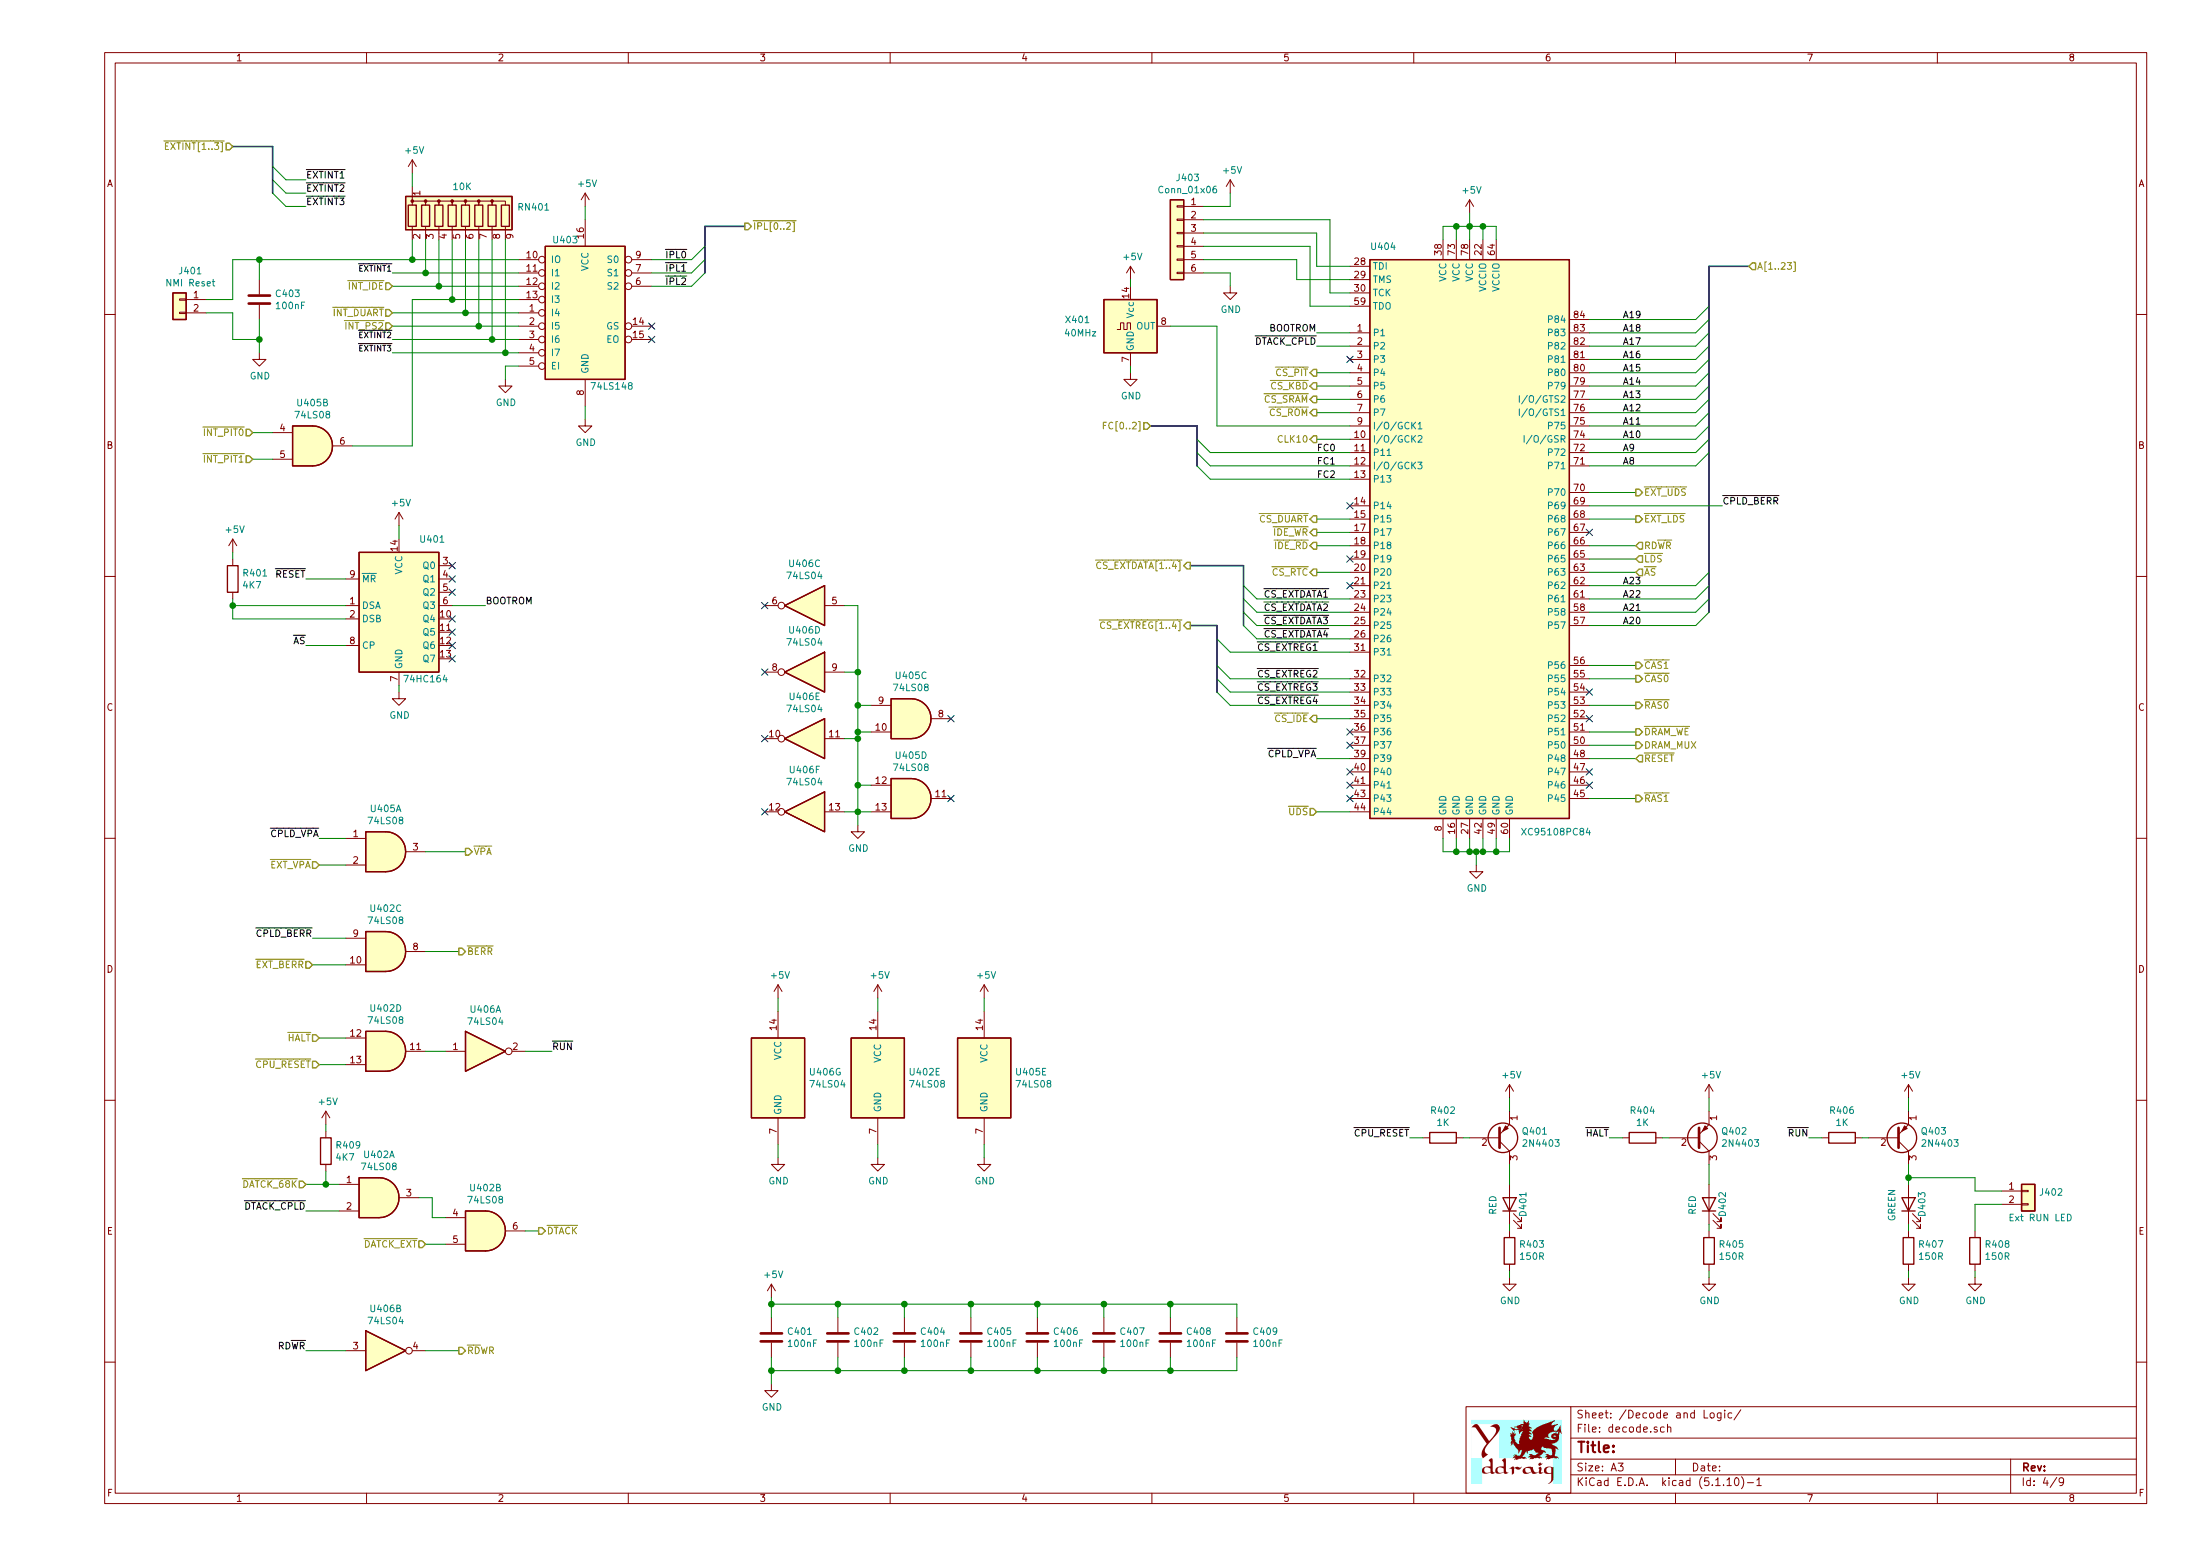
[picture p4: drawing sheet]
EESchema Schematic File Version 4
EELAYER 30 0
EELAYER END
$Descr A3 16535 11693
encoding utf-8
Sheet 4 9
Title ""
Date ""
Rev ""
Comp ""
Comment1 ""
Comment2 ""
Comment3 ""
Comment4 ""
$EndDescr
$Comp
L CPLD_Xilinx:XC95108PC84 U404
U 1 1
P 11050 4000
F 0 "U404" H 10400 6150 50  0000 C CNN
F 1 "XC95108PC84" H 11700 1750 50  0000 C CNN
F 2 "Package_LCC:PLCC-84_THT-Socket" H 11050 4000 50  0001 C CNN
F 3 "xilinx/xc95108.pdf" H 11050 4000 50  0001 C CNN
	1    11050 4000
	1    0    0    -1  
$EndComp
$Comp
L Connector_Generic:Conn_01x06 J403
U 1 1
P 8850 1750
F 0 "J403" H 8768 2167 50  0000 C CNN
F 1 "Conn_01x06" H 8768 2076 50  0000 C CNN
F 2 "Connector_PinHeader_2.54mm:PinHeader_1x06_P2.54mm_Vertical" H 8850 1750 50  0001 C CNN
F 3 "~" H 8850 1750 50  0001 C CNN
	1    8850 1750
	-1   0    0    -1  
$EndComp
$Comp
L power:+5V #PWR0425
U 1 1
P 11050 1600
F 0 "#PWR0425" H 11050 1450 50  0001 C CNN
F 1 "+5V" H 11065 1773 50  0000 C CNN
F 2 "" H 11050 1600 50  0001 C CNN
F 3 "" H 11050 1600 50  0001 C CNN
	1    11050 1600
	1    0    0    -1  
$EndComp
$Comp
L power:+5V #PWR0423
U 1 1
P 9250 1450
F 0 "#PWR0423" H 9250 1300 50  0001 C CNN
F 1 "+5V" H 9265 1623 50  0000 C CNN
F 2 "" H 9250 1450 50  0001 C CNN
F 3 "" H 9250 1450 50  0001 C CNN
	1    9250 1450
	1    0    0    -1  
$EndComp
$Comp
L power:GND #PWR0424
U 1 1
P 9250 2150
F 0 "#PWR0424" H 9250 1900 50  0001 C CNN
F 1 "GND" H 9255 1977 50  0000 C CNN
F 2 "" H 9250 2150 50  0001 C CNN
F 3 "" H 9250 2150 50  0001 C CNN
	1    9250 2150
	1    0    0    -1  
$EndComp
$Comp
L power:GND #PWR0426
U 1 1
P 11100 6500
F 0 "#PWR0426" H 11100 6250 50  0001 C CNN
F 1 "GND" H 11105 6327 50  0000 C CNN
F 2 "" H 11100 6500 50  0001 C CNN
F 3 "" H 11100 6500 50  0001 C CNN
	1    11100 6500
	1    0    0    -1  
$EndComp
Wire Wire Line
	9050 2050 9250 2050
Wire Wire Line
	9250 2050 9250 2150
Wire Wire Line
	9050 1550 9250 1550
Wire Wire Line
	9250 1550 9250 1450
Wire Wire Line
	10150 2200 10000 2200
Wire Wire Line
	10000 2200 10000 1650
Wire Wire Line
	10000 1650 9050 1650
Wire Wire Line
	10150 2000 9900 2000
Wire Wire Line
	9900 2000 9900 1750
Wire Wire Line
	9050 1750 9900 1750
Wire Wire Line
	10150 2300 9850 2300
Wire Wire Line
	9850 2300 9850 1850
Wire Wire Line
	9850 1850 9050 1850
Wire Wire Line
	9750 2100 9750 1950
Wire Wire Line
	9750 1950 9050 1950
Wire Wire Line
	9750 2100 10150 2100
Wire Wire Line
	11050 1600 11050 1700
Wire Wire Line
	10850 1800 10850 1700
Wire Wire Line
	10850 1700 10950 1700
Connection ~ 11050 1700
Wire Wire Line
	11050 1700 11050 1800
Wire Wire Line
	11050 1700 11150 1700
Wire Wire Line
	11250 1700 11250 1800
Wire Wire Line
	11150 1800 11150 1700
Connection ~ 11150 1700
Wire Wire Line
	11150 1700 11250 1700
Wire Wire Line
	10950 1800 10950 1700
Connection ~ 10950 1700
Wire Wire Line
	10950 1700 11050 1700
Wire Wire Line
	10850 6300 10850 6400
Wire Wire Line
	10850 6400 10950 6400
Wire Wire Line
	11350 6400 11350 6300
Wire Wire Line
	10950 6300 10950 6400
Connection ~ 10950 6400
Wire Wire Line
	10950 6400 11050 6400
Wire Wire Line
	11050 6300 11050 6400
Connection ~ 11050 6400
Wire Wire Line
	11050 6400 11100 6400
Wire Wire Line
	11150 6300 11150 6400
Connection ~ 11150 6400
Wire Wire Line
	11150 6400 11250 6400
Wire Wire Line
	11250 6300 11250 6400
Connection ~ 11250 6400
Wire Wire Line
	11250 6400 11350 6400
Wire Wire Line
	11100 6500 11100 6400
Connection ~ 11100 6400
Wire Wire Line
	11100 6400 11150 6400
Text HLabel 9900 3300 0    50   Output ~ 0
CLK10
Text HLabel 12300 5700 2    50   Input ~ 0
~RESET
Text HLabel 13150 2000 2    50   Input ~ 0
A[1..23]
Text HLabel 12300 4300 2    50   Input ~ 0
~AS
Text HLabel 12300 4100 2    50   Input ~ 0
RD~WR
Text HLabel 9900 6100 0    50   Input ~ 0
~UDS
Text HLabel 12300 4200 2    50   Input ~ 0
~LDS
Text HLabel 8650 3200 0    50   Input ~ 0
FC[0..2]
Text HLabel 5600 1700 2    50   Output ~ 0
~IPL[0..2]
Text HLabel 9900 3100 0    50   Output ~ 0
~CS_ROM
Text HLabel 9900 3000 0    50   Output ~ 0
~CS_SRAM
$Comp
L Oscillator:ACO-xxxMHz X401
U 1 1
P 8500 2450
F 0 "X401" H 8200 2500 50  0000 R CNN
F 1 "40MHz" H 8250 2400 50  0000 R CNN
F 2 "Oscillator:Oscillator_DIP-14" H 8950 2100 50  0001 C CNN
F 3 "http://www.conwin.com/datasheets/cx/cx030.pdf" H 8400 2450 50  0001 C CNN
	1    8500 2450
	1    0    0    -1  
$EndComp
Wire Wire Line
	10150 3300 9900 3300
Entry Wire Line
	9000 3300 9100 3400
Entry Wire Line
	9000 3400 9100 3500
Entry Wire Line
	9000 3500 9100 3600
Wire Bus Line
	9000 3200 8650 3200
Text Label 9900 3400 0    50   ~ 0
FC0
Text Label 9900 3500 0    50   ~ 0
FC1
Text Label 9900 3600 0    50   ~ 0
FC2
Text HLabel 8950 4250 0    50   Output ~ 0
~CS_EXTDATA[1..4]
Text HLabel 8950 4700 0    50   Output ~ 0
~CS_EXTREG[1..4]
Text HLabel 9900 3900 0    50   Output ~ 0
~CS_DUART
Text HLabel 9900 4000 0    50   Output ~ 0
~IDE_WR
Text HLabel 9900 4100 0    50   Output ~ 0
~IDE_RD
Text HLabel 9900 5400 0    50   Output ~ 0
~CS_IDE
Text HLabel 9900 4300 0    50   Output ~ 0
~CS_RTC
Text HLabel 9900 2800 0    50   Output ~ 0
~CS_PIT
Text HLabel 9900 2900 0    50   Output ~ 0
~CS_KBD
Text HLabel 12300 6000 2    50   Output ~ 0
~RAS1
Text HLabel 12300 5300 2    50   Output ~ 0
~RAS0
Text HLabel 12300 5100 2    50   Output ~ 0
~CAS0
Text HLabel 12300 5000 2    50   Output ~ 0
~CAS1
Text HLabel 12300 5500 2    50   Output ~ 0
~DRAM_WE
Text HLabel 12300 5600 2    50   Output ~ 0
DRAM_MUX
Text HLabel 12300 3700 2    50   Output ~ 0
~EXT_UDS
Text HLabel 12300 3900 2    50   Output ~ 0
~EXT_LDS
Wire Wire Line
	9100 3400 10150 3400
Wire Wire Line
	9100 3500 10150 3500
Wire Wire Line
	9100 3600 10150 3600
Wire Wire Line
	8800 2450 9150 2450
Wire Wire Line
	9150 3200 10150 3200
Text Label 9900 2500 2    50   ~ 0
BOOTROM
Text Label 9900 2600 2    50   ~ 0
~DTACK_CPLD
Wire Wire Line
	9900 2500 10150 2500
Wire Wire Line
	9900 2600 10150 2600
Wire Wire Line
	9900 2800 10150 2800
Wire Wire Line
	9900 2900 10150 2900
Wire Wire Line
	9900 3000 10150 3000
Wire Wire Line
	9900 3100 10150 3100
Wire Wire Line
	9900 3900 10150 3900
Wire Wire Line
	10150 4000 9900 4000
Wire Wire Line
	9900 4100 10150 4100
Wire Wire Line
	10150 4300 9900 4300
Entry Wire Line
	9350 4400 9450 4500
Entry Wire Line
	9350 4500 9450 4600
Entry Wire Line
	9350 4600 9450 4700
Entry Wire Line
	9350 4700 9450 4800
Wire Wire Line
	9450 4500 10150 4500
Wire Wire Line
	9450 4600 10150 4600
Wire Wire Line
	9450 4700 10150 4700
Wire Wire Line
	10150 4800 9450 4800
Wire Wire Line
	10150 5400 9900 5400
Entry Wire Line
	9150 4800 9250 4900
Entry Wire Line
	9150 5000 9250 5100
Entry Wire Line
	9150 5100 9250 5200
Entry Wire Line
	9150 5200 9250 5300
Wire Wire Line
	9250 5300 10150 5300
Wire Wire Line
	9250 5200 10150 5200
Wire Wire Line
	10150 5100 9250 5100
Wire Wire Line
	9250 4900 10150 4900
Wire Wire Line
	10150 6100 9900 6100
Wire Bus Line
	9350 4250 8950 4250
Wire Bus Line
	9150 4700 8950 4700
Wire Wire Line
	9900 5700 10150 5700
$Comp
L power:GND #PWR0422
U 1 1
P 8500 2800
F 0 "#PWR0422" H 8500 2550 50  0001 C CNN
F 1 "GND" H 8505 2627 50  0000 C CNN
F 2 "" H 8500 2800 50  0001 C CNN
F 3 "" H 8500 2800 50  0001 C CNN
	1    8500 2800
	1    0    0    -1  
$EndComp
$Comp
L power:+5V #PWR0421
U 1 1
P 8500 2100
F 0 "#PWR0421" H 8500 1950 50  0001 C CNN
F 1 "+5V" H 8515 2273 50  0000 C CNN
F 2 "" H 8500 2100 50  0001 C CNN
F 3 "" H 8500 2100 50  0001 C CNN
	1    8500 2100
	1    0    0    -1  
$EndComp
Wire Wire Line
	8500 2800 8500 2750
Wire Wire Line
	8500 2100 8500 2150
Entry Wire Line
	12750 4700 12850 4600
Entry Wire Line
	12750 4600 12850 4500
Entry Wire Line
	12850 4400 12750 4500
Entry Wire Line
	12850 4300 12750 4400
Wire Wire Line
	11950 3900 12300 3900
Entry Wire Line
	12750 3500 12850 3400
Entry Wire Line
	12750 3400 12850 3300
Entry Wire Line
	12850 3200 12750 3300
Entry Wire Line
	12850 3100 12750 3200
Entry Wire Line
	12750 3100 12850 3000
Entry Wire Line
	12750 3000 12850 2900
Entry Wire Line
	12850 2800 12750 2900
Entry Wire Line
	12850 2700 12750 2800
Entry Wire Line
	12750 2700 12850 2600
Entry Wire Line
	12750 2600 12850 2500
Entry Wire Line
	12850 2400 12750 2500
Entry Wire Line
	12850 2300 12750 2400
Wire Wire Line
	12750 3500 11950 3500
Wire Wire Line
	11950 3400 12750 3400
Wire Wire Line
	12750 3300 11950 3300
Wire Wire Line
	11950 3200 12750 3200
Wire Wire Line
	12750 3100 11950 3100
Wire Wire Line
	11950 3000 12750 3000
Wire Wire Line
	12750 2900 11950 2900
Wire Wire Line
	11950 2800 12750 2800
Wire Wire Line
	12750 2700 11950 2700
Wire Wire Line
	11950 2600 12750 2600
Wire Wire Line
	12750 2500 11950 2500
Wire Wire Line
	11950 2400 12750 2400
Wire Wire Line
	12750 4700 11950 4700
Wire Wire Line
	11950 4600 12750 4600
Wire Wire Line
	12750 4500 11950 4500
Wire Wire Line
	12750 4400 11950 4400
Wire Wire Line
	11950 4300 12300 4300
Wire Wire Line
	12300 4200 11950 4200
Wire Wire Line
	11950 4100 12300 4100
Wire Bus Line
	12850 2000 13150 2000
Text Label 12200 2400 0    50   ~ 0
A19
Text Label 12200 2500 0    50   ~ 0
A18
Text Label 12200 2600 0    50   ~ 0
A17
Text Label 12200 2700 0    50   ~ 0
A16
Text Label 12200 2800 0    50   ~ 0
A15
Text Label 12200 2900 0    50   ~ 0
A14
Text Label 12200 3000 0    50   ~ 0
A13
Text Label 12200 3100 0    50   ~ 0
A12
Text Label 12200 3200 0    50   ~ 0
A11
Text Label 12200 3300 0    50   ~ 0
A10
Text Label 12200 3400 0    50   ~ 0
A9
Text Label 12200 3500 0    50   ~ 0
A8
Text Label 12200 4400 0    50   ~ 0
A23
Text Label 12200 4500 0    50   ~ 0
A22
Text Label 12200 4600 0    50   ~ 0
A21
Text Label 12200 4700 0    50   ~ 0
A20
Wire Wire Line
	11950 5000 12300 5000
Wire Wire Line
	12300 5100 11950 5100
Wire Wire Line
	11950 5300 12300 5300
Wire Wire Line
	12300 5500 11950 5500
Wire Wire Line
	11950 5600 12300 5600
Wire Wire Line
	12300 5700 11950 5700
Wire Wire Line
	12300 6000 11950 6000
$Comp
L 74xx:74LS148 U403
U 1 1
P 4400 2350
F 0 "U403" H 4250 2900 50  0000 C CNN
F 1 "74LS148" H 4600 1800 50  0000 C CNN
F 2 "Package_DIP:DIP-16_W7.62mm_Socket" H 4400 2350 50  0001 C CNN
F 3 "http://www.ti.com/lit/gpn/sn74LS148" H 4400 2350 50  0001 C CNN
	1    4400 2350
	1    0    0    -1  
$EndComp
$Comp
L Device:R_Network08 RN401
U 1 1
P 3500 1600
F 0 "RN401" H 3888 1646 50  0000 L CNN
F 1 "10K" H 3400 1800 50  0000 L CNN
F 2 "Resistor_THT:R_Array_SIP9" V 3975 1600 50  0001 C CNN
F 3 "http://www.vishay.com/docs/31509/csc.pdf" H 3500 1600 50  0001 C CNN
	1    3500 1600
	1    0    0    -1  
$EndComp
$Comp
L Connector_Generic:Conn_01x02 J401
U 1 1
P 1350 2250
F 0 "J401" H 1268 2467 50  0000 C CNN
F 1 "NMI Reset" H 1268 2376 50  0000 C CNN
F 2 "Connector_PinHeader_2.54mm:PinHeader_1x02_P2.54mm_Vertical" H 1350 2250 50  0001 C CNN
F 3 "~" H 1350 2250 50  0001 C CNN
	1    1350 2250
	-1   0    0    -1  
$EndComp
$Comp
L Device:C C403
U 1 1
P 1950 2250
F 0 "C403" H 2065 2296 50  0000 L CNN
F 1 "100nF" H 2065 2205 50  0000 L CNN
F 2 "Capacitor_THT:C_Disc_D3.8mm_W2.6mm_P2.50mm" H 1988 2100 50  0001 C CNN
F 3 "~" H 1950 2250 50  0001 C CNN
	1    1950 2250
	1    0    0    -1  
$EndComp
Text HLabel 1750 1100 0    50   Input ~ 0
~EXTINT[1..3]
Text HLabel 2950 2150 0    50   Input ~ 0
~INT_IDE
Text HLabel 1900 3250 0    50   Input ~ 0
~INT_PIT0
Text HLabel 2950 2350 0    50   Input ~ 0
~INT_DUART
Text HLabel 2950 2450 0    50   Input ~ 0
~INT_PS2
Wire Wire Line
	1950 1950 1950 2100
Wire Wire Line
	1550 2250 1750 2250
Wire Wire Line
	1750 2250 1750 1950
Wire Wire Line
	1750 1950 1950 1950
Connection ~ 1950 1950
Wire Bus Line
	1750 1100 2050 1100
Entry Wire Line
	2050 1250 2150 1350
Entry Wire Line
	2050 1350 2150 1450
Entry Wire Line
	2050 1450 2150 1550
Wire Wire Line
	1950 1950 3100 1950
Wire Wire Line
	3100 1800 3100 1950
Connection ~ 3100 1950
Wire Wire Line
	3100 1950 3900 1950
Text Label 2950 2650 2    43   ~ 0
~EXTINT3
Text Label 2300 1350 0    50   ~ 0
~EXTINT1
Text Label 2300 1450 0    50   ~ 0
~EXTINT2
Text Label 2300 1550 0    50   ~ 0
~EXTINT3
Wire Wire Line
	2300 1350 2150 1350
Wire Wire Line
	2150 1450 2300 1450
Wire Wire Line
	2300 1550 2150 1550
Text Label 2950 2550 2    43   ~ 0
~EXTINT2
Text Label 2950 2050 2    43   ~ 0
~EXTINT1
Wire Wire Line
	3900 2650 3800 2650
Wire Wire Line
	2950 2550 3700 2550
Wire Wire Line
	3900 2450 3600 2450
Wire Wire Line
	2950 2350 3500 2350
Wire Wire Line
	3900 2250 3400 2250
Wire Wire Line
	2950 2150 3300 2150
Wire Wire Line
	2950 2050 3200 2050
Wire Wire Line
	3200 1800 3200 2050
Connection ~ 3200 2050
Wire Wire Line
	3200 2050 3900 2050
Wire Wire Line
	3300 1800 3300 2150
Connection ~ 3300 2150
Wire Wire Line
	3300 2150 3900 2150
Wire Wire Line
	3400 1800 3400 2250
Connection ~ 3400 2250
Wire Wire Line
	3400 2250 3100 2250
Wire Wire Line
	3500 1800 3500 2350
Connection ~ 3500 2350
Wire Wire Line
	3500 2350 3900 2350
Wire Wire Line
	3600 1800 3600 2450
Connection ~ 3600 2450
Wire Wire Line
	3600 2450 2950 2450
Wire Wire Line
	3700 1800 3700 2550
Connection ~ 3700 2550
Wire Wire Line
	3700 2550 3900 2550
Wire Wire Line
	3800 1800 3800 2650
Connection ~ 3800 2650
Wire Wire Line
	3800 2650 2950 2650
$Comp
L power:GND #PWR0404
U 1 1
P 1950 2650
F 0 "#PWR0404" H 1950 2400 50  0001 C CNN
F 1 "GND" H 1955 2477 50  0000 C CNN
F 2 "" H 1950 2650 50  0001 C CNN
F 3 "" H 1950 2650 50  0001 C CNN
	1    1950 2650
	1    0    0    -1  
$EndComp
$Comp
L power:+5V #PWR0414
U 1 1
P 4400 1550
F 0 "#PWR0414" H 4400 1400 50  0001 C CNN
F 1 "+5V" H 4415 1723 50  0000 C CNN
F 2 "" H 4400 1550 50  0001 C CNN
F 3 "" H 4400 1550 50  0001 C CNN
	1    4400 1550
	1    0    0    -1  
$EndComp
$Comp
L power:+5V #PWR0409
U 1 1
P 3100 1300
F 0 "#PWR0409" H 3100 1150 50  0001 C CNN
F 1 "+5V" H 3115 1473 50  0000 C CNN
F 2 "" H 3100 1300 50  0001 C CNN
F 3 "" H 3100 1300 50  0001 C CNN
	1    3100 1300
	1    0    0    -1  
$EndComp
Wire Wire Line
	4400 1550 4400 1650
Wire Wire Line
	3100 1300 3100 1400
Wire Wire Line
	1950 2650 1950 2550
Wire Wire Line
	1550 2350 1750 2350
Wire Wire Line
	1750 2350 1750 2550
Wire Wire Line
	1750 2550 1950 2550
Connection ~ 1950 2550
Wire Wire Line
	1950 2550 1950 2400
Wire Wire Line
	4400 3150 4400 3050
$Comp
L power:GND #PWR0412
U 1 1
P 3800 2850
F 0 "#PWR0412" H 3800 2600 50  0001 C CNN
F 1 "GND" H 3805 2677 50  0000 C CNN
F 2 "" H 3800 2850 50  0001 C CNN
F 3 "" H 3800 2850 50  0001 C CNN
	1    3800 2850
	1    0    0    -1  
$EndComp
Wire Wire Line
	3900 2750 3800 2750
Wire Wire Line
	3800 2750 3800 2850
Entry Wire Line
	5200 1950 5300 1850
Entry Wire Line
	5300 1950 5200 2050
Entry Wire Line
	5300 2050 5200 2150
Wire Wire Line
	4900 2150 5200 2150
Wire Wire Line
	5200 2050 4900 2050
Wire Wire Line
	4900 1950 5200 1950
Wire Bus Line
	5300 1700 5600 1700
Text Label 5000 1950 0    50   ~ 0
~IPL0
Text Label 5000 2050 0    50   ~ 0
~IPL1
Text Label 5000 2150 0    50   ~ 0
~IPL2
$Comp
L Device:R R402
U 1 1
P 10850 8550
F 0 "R402" V 10643 8550 50  0000 C CNN
F 1 "1K" V 10734 8550 50  0000 C CNN
F 2 "Resistor_THT:R_Axial_DIN0207_L6.3mm_D2.5mm_P10.16mm_Horizontal" V 10780 8550 50  0001 C CNN
F 3 "~" H 10850 8550 50  0001 C CNN
	1    10850 8550
	0    1    1    0   
$EndComp
$Comp
L Device:R R403
U 1 1
P 11350 9400
F 0 "R403" H 11280 9354 50  0000 R CNN
F 1 "150R" H 11280 9445 50  0000 R CNN
F 2 "Resistor_THT:R_Axial_DIN0207_L6.3mm_D2.5mm_P10.16mm_Horizontal" V 11280 9400 50  0001 C CNN
F 3 "~" H 11350 9400 50  0001 C CNN
	1    11350 9400
	-1   0    0    1   
$EndComp
$Comp
L Device:Q_PNP_EBC Q401
U 1 1
P 11250 8550
F 0 "Q401" H 11440 8504 50  0000 L CNN
F 1 "2N4403" H 11440 8595 50  0000 L CNN
F 2 "Package_TO_SOT_THT:TO-92" H 11450 8650 50  0001 C CNN
F 3 "~" H 11250 8550 50  0001 C CNN
	1    11250 8550
	1    0    0    1   
$EndComp
$Comp
L Device:LED D401
U 1 1
P 11350 9050
F 0 "D401" H 11350 8950 50  0000 C CNN
F 1 "RED" H 11343 9176 50  0000 C CNN
F 2 "LED_THT:LED_D5.0mm" H 11350 9050 50  0001 C CNN
F 3 "~" H 11350 9050 50  0001 C CNN
	1    11350 9050
	0    -1   -1   0   
$EndComp
$Comp
L power:GND #PWR0406
U 1 1
P 11350 9600
F 0 "#PWR0406" H 11350 9350 50  0001 C CNN
F 1 "GND" H 11355 9427 50  0000 C CNN
F 2 "" H 11350 9600 50  0001 C CNN
F 3 "" H 11350 9600 50  0001 C CNN
	1    11350 9600
	1    0    0    -1  
$EndComp
$Comp
L power:+5V #PWR0405
U 1 1
P 11350 8250
F 0 "#PWR0405" H 11350 8100 50  0001 C CNN
F 1 "+5V" H 11365 8423 50  0000 C CNN
F 2 "" H 11350 8250 50  0001 C CNN
F 3 "" H 11350 8250 50  0001 C CNN
	1    11350 8250
	1    0    0    -1  
$EndComp
Wire Wire Line
	10600 8550 10700 8550
Wire Wire Line
	11000 8550 11050 8550
Wire Wire Line
	11350 8250 11350 8350
Wire Wire Line
	11350 9200 11350 9250
Wire Wire Line
	11350 9550 11350 9600
$Comp
L Device:R R404
U 1 1
P 12350 8550
F 0 "R404" V 12143 8550 50  0000 C CNN
F 1 "1K" V 12234 8550 50  0000 C CNN
F 2 "Resistor_THT:R_Axial_DIN0207_L6.3mm_D2.5mm_P10.16mm_Horizontal" V 12280 8550 50  0001 C CNN
F 3 "~" H 12350 8550 50  0001 C CNN
	1    12350 8550
	0    1    1    0   
$EndComp
$Comp
L Device:R R405
U 1 1
P 12850 9400
F 0 "R405" H 12780 9354 50  0000 R CNN
F 1 "150R" H 12780 9445 50  0000 R CNN
F 2 "Resistor_THT:R_Axial_DIN0207_L6.3mm_D2.5mm_P10.16mm_Horizontal" V 12780 9400 50  0001 C CNN
F 3 "~" H 12850 9400 50  0001 C CNN
	1    12850 9400
	-1   0    0    1   
$EndComp
$Comp
L Device:Q_PNP_EBC Q402
U 1 1
P 12750 8550
F 0 "Q402" H 12940 8504 50  0000 L CNN
F 1 "2N4403" H 12940 8595 50  0000 L CNN
F 2 "Package_TO_SOT_THT:TO-92" H 12950 8650 50  0001 C CNN
F 3 "~" H 12750 8550 50  0001 C CNN
	1    12750 8550
	1    0    0    1   
$EndComp
$Comp
L Device:LED D402
U 1 1
P 12850 9050
F 0 "D402" H 12850 8950 50  0000 C CNN
F 1 "RED" H 12843 9176 50  0000 C CNN
F 2 "LED_THT:LED_D5.0mm" H 12850 9050 50  0001 C CNN
F 3 "~" H 12850 9050 50  0001 C CNN
	1    12850 9050
	0    -1   -1   0   
$EndComp
$Comp
L power:GND #PWR0411
U 1 1
P 12850 9600
F 0 "#PWR0411" H 12850 9350 50  0001 C CNN
F 1 "GND" H 12855 9427 50  0000 C CNN
F 2 "" H 12850 9600 50  0001 C CNN
F 3 "" H 12850 9600 50  0001 C CNN
	1    12850 9600
	1    0    0    -1  
$EndComp
$Comp
L power:+5V #PWR0410
U 1 1
P 12850 8250
F 0 "#PWR0410" H 12850 8100 50  0001 C CNN
F 1 "+5V" H 12865 8423 50  0000 C CNN
F 2 "" H 12850 8250 50  0001 C CNN
F 3 "" H 12850 8250 50  0001 C CNN
	1    12850 8250
	1    0    0    -1  
$EndComp
Wire Wire Line
	12100 8550 12200 8550
Wire Wire Line
	12500 8550 12550 8550
Wire Wire Line
	12850 8250 12850 8350
Wire Wire Line
	12850 9200 12850 9250
Wire Wire Line
	12850 9550 12850 9600
$Comp
L Device:R R406
U 1 1
P 13850 8550
F 0 "R406" V 13643 8550 50  0000 C CNN
F 1 "1K" V 13734 8550 50  0000 C CNN
F 2 "Resistor_THT:R_Axial_DIN0207_L6.3mm_D2.5mm_P10.16mm_Horizontal" V 13780 8550 50  0001 C CNN
F 3 "~" H 13850 8550 50  0001 C CNN
	1    13850 8550
	0    1    1    0   
$EndComp
$Comp
L Device:R R407
U 1 1
P 14350 9400
F 0 "R407" H 14280 9354 50  0000 R CNN
F 1 "150R" H 14280 9445 50  0000 R CNN
F 2 "Resistor_THT:R_Axial_DIN0207_L6.3mm_D2.5mm_P10.16mm_Horizontal" V 14280 9400 50  0001 C CNN
F 3 "~" H 14350 9400 50  0001 C CNN
	1    14350 9400
	-1   0    0    1   
$EndComp
$Comp
L Device:Q_PNP_EBC Q403
U 1 1
P 14250 8550
F 0 "Q403" H 14440 8504 50  0000 L CNN
F 1 "2N4403" H 14440 8595 50  0000 L CNN
F 2 "Package_TO_SOT_THT:TO-92" H 14450 8650 50  0001 C CNN
F 3 "~" H 14250 8550 50  0001 C CNN
	1    14250 8550
	1    0    0    1   
$EndComp
$Comp
L Device:LED D403
U 1 1
P 14350 9050
F 0 "D403" H 14350 8950 50  0000 C CNN
F 1 "GREEN" H 14343 9176 50  0000 C CNN
F 2 "LED_THT:LED_D5.0mm" H 14350 9050 50  0001 C CNN
F 3 "~" H 14350 9050 50  0001 C CNN
	1    14350 9050
	0    -1   -1   0   
$EndComp
Text Label 13600 8550 2    50   ~ 0
~RUN
$Comp
L power:GND #PWR0419
U 1 1
P 14350 9600
F 0 "#PWR0419" H 14350 9350 50  0001 C CNN
F 1 "GND" H 14355 9427 50  0000 C CNN
F 2 "" H 14350 9600 50  0001 C CNN
F 3 "" H 14350 9600 50  0001 C CNN
	1    14350 9600
	1    0    0    -1  
$EndComp
$Comp
L power:+5V #PWR0418
U 1 1
P 14350 8250
F 0 "#PWR0418" H 14350 8100 50  0001 C CNN
F 1 "+5V" H 14365 8423 50  0000 C CNN
F 2 "" H 14350 8250 50  0001 C CNN
F 3 "" H 14350 8250 50  0001 C CNN
	1    14350 8250
	1    0    0    -1  
$EndComp
Wire Wire Line
	13600 8550 13700 8550
Wire Wire Line
	14000 8550 14050 8550
Wire Wire Line
	14350 8250 14350 8350
Wire Wire Line
	14350 9200 14350 9250
Wire Wire Line
	14350 9550 14350 9600
$Comp
L Connector_Generic:Conn_01x02 J402
U 1 1
P 15250 8950
F 0 "J402" H 15330 8942 50  0000 L CNN
F 1 "Ext RUN LED" H 15100 8750 50  0000 L CNN
F 2 "Connector_PinHeader_2.54mm:PinHeader_1x02_P2.54mm_Vertical" H 15250 8950 50  0001 C CNN
F 3 "~" H 15250 8950 50  0001 C CNN
	1    15250 8950
	1    0    0    -1  
$EndComp
$Comp
L Device:R R408
U 1 1
P 14850 9400
F 0 "R408" H 14780 9354 50  0000 R CNN
F 1 "150R" H 14780 9445 50  0000 R CNN
F 2 "Resistor_THT:R_Axial_DIN0207_L6.3mm_D2.5mm_P10.16mm_Horizontal" V 14780 9400 50  0001 C CNN
F 3 "~" H 14850 9400 50  0001 C CNN
	1    14850 9400
	-1   0    0    1   
$EndComp
$Comp
L power:GND #PWR0420
U 1 1
P 14850 9600
F 0 "#PWR0420" H 14850 9350 50  0001 C CNN
F 1 "GND" H 14855 9427 50  0000 C CNN
F 2 "" H 14850 9600 50  0001 C CNN
F 3 "" H 14850 9600 50  0001 C CNN
	1    14850 9600
	1    0    0    -1  
$EndComp
Wire Wire Line
	14850 9600 14850 9550
Wire Wire Line
	14850 9250 14850 9050
Wire Wire Line
	14850 9050 15050 9050
NoConn ~ 3400 4250
NoConn ~ 3400 4350
NoConn ~ 3400 4450
NoConn ~ 3400 4650
NoConn ~ 3400 4750
NoConn ~ 3400 4850
NoConn ~ 3400 4950
Wire Wire Line
	2600 4850 2300 4850
Wire Wire Line
	2300 4350 2600 4350
Wire Wire Line
	1750 4150 1750 4200
$Comp
L power:+5V #PWR0401
U 1 1
P 1750 4150
F 0 "#PWR0401" H 1750 4000 50  0001 C CNN
F 1 "+5V" H 1765 4323 50  0000 C CNN
F 2 "" H 1750 4150 50  0001 C CNN
F 3 "" H 1750 4150 50  0001 C CNN
	1    1750 4150
	1    0    0    -1  
$EndComp
Wire Wire Line
	3400 4550 3650 4550
Wire Wire Line
	3000 5200 3000 5150
$Comp
L power:GND #PWR0408
U 1 1
P 3000 5200
F 0 "#PWR0408" H 3000 4950 50  0001 C CNN
F 1 "GND" H 3005 5027 50  0000 C CNN
F 2 "" H 3000 5200 50  0001 C CNN
F 3 "" H 3000 5200 50  0001 C CNN
	1    3000 5200
	1    0    0    -1  
$EndComp
Text Label 2300 4350 2    50   ~ 0
~RESET
Text Label 2300 4850 2    50   ~ 0
~AS
Text Label 3650 4550 0    50   ~ 0
BOOTROM
$Comp
L Device:R R401
U 1 1
P 1750 4350
F 0 "R401" H 1820 4396 50  0000 L CNN
F 1 "4K7" H 1820 4305 50  0000 L CNN
F 2 "Resistor_THT:R_Axial_DIN0207_L6.3mm_D2.5mm_P10.16mm_Horizontal" V 1680 4350 50  0001 C CNN
F 3 "~" H 1750 4350 50  0001 C CNN
	1    1750 4350
	1    0    0    -1  
$EndComp
$Comp
L 74xx:74HC164 U401
U 1 1
P 3000 4550
F 0 "U401" H 3250 5050 50  0000 C CNN
F 1 "74HC164" H 3200 4000 50  0000 C CNN
F 2 "Package_DIP:DIP-14_W7.62mm_Socket" H 3000 4550 50  0001 C CNN
F 3 "https://assets.nexperia.com/documents/data-sheet/74HC_HCT164.pdf" H 3000 4550 50  0001 C CNN
	1    3000 4550
	1    0    0    -1  
$EndComp
Wire Wire Line
	1750 4650 1750 4550
Wire Wire Line
	1750 4650 2600 4650
Wire Wire Line
	1750 4550 2600 4550
Connection ~ 1750 4550
Wire Wire Line
	1750 4550 1750 4500
$Comp
L power:+5V #PWR0407
U 1 1
P 3000 3950
F 0 "#PWR0407" H 3000 3800 50  0001 C CNN
F 1 "+5V" H 3015 4123 50  0000 C CNN
F 2 "" H 3000 3950 50  0001 C CNN
F 3 "" H 3000 3950 50  0001 C CNN
	1    3000 3950
	1    0    0    -1  
$EndComp
Wire Wire Line
	3000 3950 3000 4050
Wire Wire Line
	15050 8950 14850 8950
NoConn ~ 11950 5400
NoConn ~ 11950 5200
NoConn ~ 11950 5900
NoConn ~ 10150 3800
NoConn ~ 10150 4200
NoConn ~ 10150 4400
NoConn ~ 10150 2700
Wire Wire Line
	11350 8750 11350 8900
Wire Wire Line
	12850 8750 12850 8900
Wire Wire Line
	14350 8750 14350 8850
Wire Wire Line
	14850 8850 14350 8850
Wire Wire Line
	14850 8850 14850 8950
Connection ~ 14350 8850
Wire Wire Line
	14350 8850 14350 8900
Wire Wire Line
	9150 2450 9150 3200
Text Label 9500 4500 0    50   ~ 0
~CS_EXTDATA1
Text Label 9500 4600 0    50   ~ 0
~CS_EXTDATA2
Text Label 9500 4700 0    50   ~ 0
~CS_EXTDATA3
Text Label 9500 4800 0    50   ~ 0
~CS_EXTDATA4
Text Label 9450 4900 0    50   ~ 0
~CS_EXTREG1
Text Label 9450 5100 0    50   ~ 0
~CS_EXTREG2
Text Label 9450 5200 0    50   ~ 0
~CS_EXTREG3
Text Label 9450 5300 0    50   ~ 0
~CS_EXTREG4
NoConn ~ 4900 2450
NoConn ~ 4900 2550
Wire Wire Line
	11950 3700 12300 3700
$Comp
L 74xx:74LS08 U402
U 3 1
P 2900 7150
F 0 "U402" H 2900 7475 50  0000 C CNN
F 1 "74LS08" H 2900 7384 50  0000 C CNN
F 2 "Package_DIP:DIP-14_W7.62mm_Socket" H 2900 7150 50  0001 C CNN
F 3 "http://www.ti.com/lit/gpn/sn74LS08" H 2900 7150 50  0001 C CNN
	3    2900 7150
	1    0    0    -1  
$EndComp
$Comp
L 74xx:74LS08 U402
U 4 1
P 2900 7900
F 0 "U402" H 2900 8225 50  0000 C CNN
F 1 "74LS08" H 2900 8134 50  0000 C CNN
F 2 "Package_DIP:DIP-14_W7.62mm_Socket" H 2900 7900 50  0001 C CNN
F 3 "http://www.ti.com/lit/gpn/sn74LS08" H 2900 7900 50  0001 C CNN
	4    2900 7900
	1    0    0    -1  
$EndComp
$Comp
L 74xx:74LS08 U402
U 5 1
P 6600 8100
F 0 "U402" H 6830 8146 50  0000 L CNN
F 1 "74LS08" H 6830 8055 50  0000 L CNN
F 2 "Package_DIP:DIP-14_W7.62mm_Socket" H 6600 8100 50  0001 C CNN
F 3 "http://www.ti.com/lit/gpn/sn74LS08" H 6600 8100 50  0001 C CNN
	5    6600 8100
	1    0    0    -1  
$EndComp
$Comp
L power:GND #PWR0415
U 1 1
P 4400 3150
F 0 "#PWR0415" H 4400 2900 50  0001 C CNN
F 1 "GND" H 4405 2977 50  0000 C CNN
F 2 "" H 4400 3150 50  0001 C CNN
F 3 "" H 4400 3150 50  0001 C CNN
	1    4400 3150
	1    0    0    -1  
$EndComp
$Comp
L power:GND #PWR0417
U 1 1
P 6600 8700
F 0 "#PWR0417" H 6600 8450 50  0001 C CNN
F 1 "GND" H 6605 8527 50  0000 C CNN
F 2 "" H 6600 8700 50  0001 C CNN
F 3 "" H 6600 8700 50  0001 C CNN
	1    6600 8700
	1    0    0    -1  
$EndComp
$Comp
L power:+5V #PWR0416
U 1 1
P 6600 7500
F 0 "#PWR0416" H 6600 7350 50  0001 C CNN
F 1 "+5V" H 6615 7673 50  0000 C CNN
F 2 "" H 6600 7500 50  0001 C CNN
F 3 "" H 6600 7500 50  0001 C CNN
	1    6600 7500
	1    0    0    -1  
$EndComp
Wire Wire Line
	6600 8600 6600 8700
Wire Wire Line
	6600 7600 6600 7500
$Comp
L 74xx:74LS08 U402
U 2 1
P 3650 9250
F 0 "U402" H 3650 9575 50  0000 C CNN
F 1 "74LS08" H 3650 9484 50  0000 C CNN
F 2 "Package_DIP:DIP-14_W7.62mm_Socket" H 3650 9250 50  0001 C CNN
F 3 "http://www.ti.com/lit/gpn/sn74LS08" H 3650 9250 50  0001 C CNN
	2    3650 9250
	1    0    0    -1  
$EndComp
Wire Wire Line
	3350 9350 3200 9350
Wire Wire Line
	3950 9250 4050 9250
Wire Wire Line
	3250 9150 3350 9150
Wire Wire Line
	3250 9000 3250 9150
Wire Wire Line
	3150 9000 3250 9000
Text HLabel 3200 9350 0    50   Input ~ 0
~DATCK_EXT
Wire Wire Line
	2300 9100 2550 9100
Text HLabel 4050 9250 2    50   Output ~ 0
~DTACK
Text Label 2300 9100 2    50   ~ 0
~DTACK_CPLD
Wire Wire Line
	2450 8900 2550 8900
Connection ~ 2450 8900
Wire Wire Line
	2450 8800 2450 8900
Wire Wire Line
	2450 8450 2450 8500
Wire Wire Line
	2300 8900 2450 8900
$Comp
L Device:R R409
U 1 1
P 2450 8650
F 0 "R409" H 2520 8696 50  0000 L CNN
F 1 "4K7" H 2520 8605 50  0000 L CNN
F 2 "Resistor_THT:R_Axial_DIN0207_L6.3mm_D2.5mm_P10.16mm_Horizontal" V 2380 8650 50  0001 C CNN
F 3 "~" H 2450 8650 50  0001 C CNN
	1    2450 8650
	1    0    0    -1  
$EndComp
$Comp
L 74xx:74LS08 U402
U 1 1
P 2850 9000
F 0 "U402" H 2850 9325 50  0000 C CNN
F 1 "74LS08" H 2850 9234 50  0000 C CNN
F 2 "Package_DIP:DIP-14_W7.62mm_Socket" H 2850 9000 50  0001 C CNN
F 3 "http://www.ti.com/lit/gpn/sn74LS08" H 2850 9000 50  0001 C CNN
	1    2850 9000
	1    0    0    -1  
$EndComp
Text HLabel 2300 8900 0    50   Input ~ 0
~DATCK_68K
$Comp
L power:+5V #PWR0427
U 1 1
P 2450 8450
F 0 "#PWR0427" H 2450 8300 50  0001 C CNN
F 1 "+5V" H 2465 8623 50  0000 C CNN
F 2 "" H 2450 8450 50  0001 C CNN
F 3 "" H 2450 8450 50  0001 C CNN
	1    2450 8450
	1    0    0    -1  
$EndComp
Wire Wire Line
	7800 10300 7300 10300
Connection ~ 7800 10300
Wire Wire Line
	7800 10200 7800 10300
Connection ~ 7300 10300
Wire Wire Line
	8300 10300 7800 10300
Wire Wire Line
	8300 10200 8300 10300
Wire Wire Line
	7800 9800 7300 9800
Connection ~ 7800 9800
Wire Wire Line
	7800 9900 7800 9800
Connection ~ 7300 9800
Wire Wire Line
	8300 9800 7800 9800
Wire Wire Line
	8300 9900 8300 9800
$Comp
L Device:C C407
U 1 1
P 8300 10050
F 0 "C407" H 8415 10096 50  0000 L CNN
F 1 "100nF" H 8415 10005 50  0000 L CNN
F 2 "Capacitor_THT:C_Disc_D3.8mm_W2.6mm_P2.50mm" H 8338 9900 50  0001 C CNN
F 3 "~" H 8300 10050 50  0001 C CNN
	1    8300 10050
	1    0    0    -1  
$EndComp
$Comp
L Device:C C406
U 1 1
P 7800 10050
F 0 "C406" H 7915 10096 50  0000 L CNN
F 1 "100nF" H 7915 10005 50  0000 L CNN
F 2 "Capacitor_THT:C_Disc_D3.8mm_W2.6mm_P2.50mm" H 7838 9900 50  0001 C CNN
F 3 "~" H 7800 10050 50  0001 C CNN
	1    7800 10050
	1    0    0    -1  
$EndComp
Wire Wire Line
	7300 10300 6800 10300
Wire Wire Line
	7300 10200 7300 10300
Wire Wire Line
	6800 10300 6300 10300
Connection ~ 6800 10300
Wire Wire Line
	6800 10200 6800 10300
Wire Wire Line
	6300 10300 5800 10300
Connection ~ 6300 10300
Wire Wire Line
	6300 10200 6300 10300
Wire Wire Line
	5800 10300 5800 10400
Connection ~ 5800 10300
Wire Wire Line
	5800 10200 5800 10300
Wire Wire Line
	6300 9800 6800 9800
Connection ~ 6300 9800
Wire Wire Line
	6300 9900 6300 9800
Wire Wire Line
	6800 9800 7300 9800
Connection ~ 6800 9800
Wire Wire Line
	6800 9900 6800 9800
Wire Wire Line
	7300 9900 7300 9800
Wire Wire Line
	5800 9800 5800 9750
Connection ~ 5800 9800
Wire Wire Line
	5800 9800 6300 9800
Wire Wire Line
	5800 9900 5800 9800
$Comp
L power:+5V #PWR0402
U 1 1
P 5800 9750
F 0 "#PWR0402" H 5800 9600 50  0001 C CNN
F 1 "+5V" H 5815 9923 50  0000 C CNN
F 2 "" H 5800 9750 50  0001 C CNN
F 3 "" H 5800 9750 50  0001 C CNN
	1    5800 9750
	1    0    0    -1  
$EndComp
$Comp
L power:GND #PWR0403
U 1 1
P 5800 10400
F 0 "#PWR0403" H 5800 10150 50  0001 C CNN
F 1 "GND" H 5805 10227 50  0000 C CNN
F 2 "" H 5800 10400 50  0001 C CNN
F 3 "" H 5800 10400 50  0001 C CNN
	1    5800 10400
	1    0    0    -1  
$EndComp
$Comp
L Device:C C405
U 1 1
P 7300 10050
F 0 "C405" H 7415 10096 50  0000 L CNN
F 1 "100nF" H 7415 10005 50  0000 L CNN
F 2 "Capacitor_THT:C_Disc_D3.8mm_W2.6mm_P2.50mm" H 7338 9900 50  0001 C CNN
F 3 "~" H 7300 10050 50  0001 C CNN
	1    7300 10050
	1    0    0    -1  
$EndComp
$Comp
L Device:C C404
U 1 1
P 6800 10050
F 0 "C404" H 6915 10096 50  0000 L CNN
F 1 "100nF" H 6915 10005 50  0000 L CNN
F 2 "Capacitor_THT:C_Disc_D3.8mm_W2.6mm_P2.50mm" H 6838 9900 50  0001 C CNN
F 3 "~" H 6800 10050 50  0001 C CNN
	1    6800 10050
	1    0    0    -1  
$EndComp
$Comp
L Device:C C402
U 1 1
P 6300 10050
F 0 "C402" H 6415 10096 50  0000 L CNN
F 1 "100nF" H 6415 10005 50  0000 L CNN
F 2 "Capacitor_THT:C_Disc_D3.8mm_W2.6mm_P2.50mm" H 6338 9900 50  0001 C CNN
F 3 "~" H 6300 10050 50  0001 C CNN
	1    6300 10050
	1    0    0    -1  
$EndComp
$Comp
L Device:C C401
U 1 1
P 5800 10050
F 0 "C401" H 5915 10096 50  0000 L CNN
F 1 "100nF" H 5915 10005 50  0000 L CNN
F 2 "Capacitor_THT:C_Disc_D3.8mm_W2.6mm_P2.50mm" H 5838 9900 50  0001 C CNN
F 3 "~" H 5800 10050 50  0001 C CNN
	1    5800 10050
	1    0    0    -1  
$EndComp
Text Label 12100 8550 2    50   ~ 0
~HALT
Text Label 10600 8550 2    50   ~ 0
~CPU_RESET
Text HLabel 2400 8000 0    50   Input ~ 0
~CPU_RESET
Text HLabel 2400 7800 0    50   Input ~ 0
~HALT
Wire Wire Line
	2600 8000 2400 8000
Wire Wire Line
	2400 7800 2600 7800
Text HLabel 3450 7150 2    50   Output ~ 0
~BERR
Text Label 4150 7900 0    50   ~ 0
~RUN
$Comp
L 74xx:74LS04 U406
U 7 1
P 5850 8100
F 0 "U406" H 6080 8146 50  0000 L CNN
F 1 "74LS04" H 6080 8055 50  0000 L CNN
F 2 "Package_DIP:DIP-14_W7.62mm_Socket" H 5850 8100 50  0001 C CNN
F 3 "http://www.ti.com/lit/gpn/sn74LS04" H 5850 8100 50  0001 C CNN
	7    5850 8100
	1    0    0    -1  
$EndComp
$Comp
L power:GND #PWR0428
U 1 1
P 5850 8700
F 0 "#PWR0428" H 5850 8450 50  0001 C CNN
F 1 "GND" H 5855 8527 50  0000 C CNN
F 2 "" H 5850 8700 50  0001 C CNN
F 3 "" H 5850 8700 50  0001 C CNN
	1    5850 8700
	1    0    0    -1  
$EndComp
$Comp
L power:+5V #PWR0413
U 1 1
P 5850 7500
F 0 "#PWR0413" H 5850 7350 50  0001 C CNN
F 1 "+5V" H 5865 7673 50  0000 C CNN
F 2 "" H 5850 7500 50  0001 C CNN
F 3 "" H 5850 7500 50  0001 C CNN
	1    5850 7500
	1    0    0    -1  
$EndComp
Wire Wire Line
	5850 7500 5850 7600
Wire Wire Line
	5850 8600 5850 8700
$Comp
L 74xx:74LS04 U406
U 1 1
P 3650 7900
F 0 "U406" H 3650 8217 50  0000 C CNN
F 1 "74LS04" H 3650 8126 50  0000 C CNN
F 2 "Package_DIP:DIP-14_W7.62mm_Socket" H 3650 7900 50  0001 C CNN
F 3 "http://www.ti.com/lit/gpn/sn74LS04" H 3650 7900 50  0001 C CNN
	1    3650 7900
	1    0    0    -1  
$EndComp
Wire Wire Line
	3200 7900 3350 7900
Wire Wire Line
	3950 7900 4150 7900
Text HLabel 2350 7250 0    50   Input ~ 0
~EXT_BERR
Text Label 12950 3800 0    50   ~ 0
~CPLD_BERR
Text Label 2350 7050 2    50   ~ 0
~CPLD_BERR
Wire Wire Line
	2600 7250 2350 7250
Wire Wire Line
	2350 7050 2600 7050
Wire Wire Line
	3450 7150 3200 7150
$Comp
L 74xx:74LS08 U405
U 1 1
P 2900 6400
F 0 "U405" H 2900 6725 50  0000 C CNN
F 1 "74LS08" H 2900 6634 50  0000 C CNN
F 2 "Package_DIP:DIP-14_W7.62mm_Socket" H 2900 6400 50  0001 C CNN
F 3 "http://www.ti.com/lit/gpn/sn74LS08" H 2900 6400 50  0001 C CNN
	1    2900 6400
	1    0    0    -1  
$EndComp
$Comp
L 74xx:74LS08 U405
U 2 1
P 2350 3350
F 0 "U405" H 2350 3675 50  0000 C CNN
F 1 "74LS08" H 2350 3584 50  0000 C CNN
F 2 "Package_DIP:DIP-14_W7.62mm_Socket" H 2350 3350 50  0001 C CNN
F 3 "http://www.ti.com/lit/gpn/sn74LS08" H 2350 3350 50  0001 C CNN
	2    2350 3350
	1    0    0    -1  
$EndComp
$Comp
L 74xx:74LS08 U405
U 3 1
P 6850 5400
F 0 "U405" H 6850 5725 50  0000 C CNN
F 1 "74LS08" H 6850 5634 50  0000 C CNN
F 2 "Package_DIP:DIP-14_W7.62mm_Socket" H 6850 5400 50  0001 C CNN
F 3 "http://www.ti.com/lit/gpn/sn74LS08" H 6850 5400 50  0001 C CNN
	3    6850 5400
	1    0    0    -1  
$EndComp
$Comp
L 74xx:74LS08 U405
U 4 1
P 6850 6000
F 0 "U405" H 6850 6325 50  0000 C CNN
F 1 "74LS08" H 6850 6234 50  0000 C CNN
F 2 "Package_DIP:DIP-14_W7.62mm_Socket" H 6850 6000 50  0001 C CNN
F 3 "http://www.ti.com/lit/gpn/sn74LS08" H 6850 6000 50  0001 C CNN
	4    6850 6000
	1    0    0    -1  
$EndComp
$Comp
L 74xx:74LS08 U405
U 5 1
P 7400 8100
F 0 "U405" H 7630 8146 50  0000 L CNN
F 1 "74LS08" H 7630 8055 50  0000 L CNN
F 2 "Package_DIP:DIP-14_W7.62mm_Socket" H 7400 8100 50  0001 C CNN
F 3 "http://www.ti.com/lit/gpn/sn74LS08" H 7400 8100 50  0001 C CNN
	5    7400 8100
	1    0    0    -1  
$EndComp
$Comp
L power:+5V #PWR0430
U 1 1
P 7400 7500
F 0 "#PWR0430" H 7400 7350 50  0001 C CNN
F 1 "+5V" H 7415 7673 50  0000 C CNN
F 2 "" H 7400 7500 50  0001 C CNN
F 3 "" H 7400 7500 50  0001 C CNN
	1    7400 7500
	1    0    0    -1  
$EndComp
$Comp
L power:GND #PWR0431
U 1 1
P 7400 8700
F 0 "#PWR0431" H 7400 8450 50  0001 C CNN
F 1 "GND" H 7405 8527 50  0000 C CNN
F 2 "" H 7400 8700 50  0001 C CNN
F 3 "" H 7400 8700 50  0001 C CNN
	1    7400 8700
	1    0    0    -1  
$EndComp
Wire Wire Line
	7400 8700 7400 8600
Wire Wire Line
	7400 7600 7400 7500
$Comp
L power:GND #PWR0429
U 1 1
P 6450 6200
F 0 "#PWR0429" H 6450 5950 50  0001 C CNN
F 1 "GND" H 6455 6027 50  0000 C CNN
F 2 "" H 6450 6200 50  0001 C CNN
F 3 "" H 6450 6200 50  0001 C CNN
	1    6450 6200
	1    0    0    -1  
$EndComp
Wire Wire Line
	6550 5900 6450 5900
Connection ~ 6450 5900
Wire Wire Line
	6450 5900 6450 6100
Wire Wire Line
	6550 6100 6450 6100
Connection ~ 6450 6100
Wire Wire Line
	6450 6100 6450 6200
Text Label 9900 5700 2    50   ~ 0
~CPLD_VPA
Text Label 2400 6300 2    50   ~ 0
~CPLD_VPA
Text HLabel 2400 6500 0    50   Input ~ 0
~EXT_VPA
Wire Wire Line
	2400 6500 2600 6500
Wire Wire Line
	2600 6300 2400 6300
Text HLabel 3500 6400 2    50   Output ~ 0
~VPA
Wire Wire Line
	3200 6400 3500 6400
$Comp
L 74xx:74LS04 U406
U 2 1
P 2900 10150
F 0 "U406" H 2900 10467 50  0000 C CNN
F 1 "74LS04" H 2900 10376 50  0000 C CNN
F 2 "Package_DIP:DIP-14_W7.62mm_Socket" H 2900 10150 50  0001 C CNN
F 3 "http://www.ti.com/lit/gpn/sn74LS04" H 2900 10150 50  0001 C CNN
	2    2900 10150
	1    0    0    -1  
$EndComp
$Comp
L 74xx:74LS04 U406
U 3 1
P 6050 4550
F 0 "U406" H 6050 4867 50  0000 C CNN
F 1 "74LS04" H 6050 4776 50  0000 C CNN
F 2 "Package_DIP:DIP-14_W7.62mm_Socket" H 6050 4550 50  0001 C CNN
F 3 "http://www.ti.com/lit/gpn/sn74LS04" H 6050 4550 50  0001 C CNN
	3    6050 4550
	-1   0    0    -1  
$EndComp
$Comp
L 74xx:74LS04 U406
U 4 1
P 6050 5050
F 0 "U406" H 6050 5367 50  0000 C CNN
F 1 "74LS04" H 6050 5276 50  0000 C CNN
F 2 "Package_DIP:DIP-14_W7.62mm_Socket" H 6050 5050 50  0001 C CNN
F 3 "http://www.ti.com/lit/gpn/sn74LS04" H 6050 5050 50  0001 C CNN
	4    6050 5050
	-1   0    0    -1  
$EndComp
$Comp
L 74xx:74LS04 U406
U 5 1
P 6050 5550
F 0 "U406" H 6050 5867 50  0000 C CNN
F 1 "74LS04" H 6050 5776 50  0000 C CNN
F 2 "Package_DIP:DIP-14_W7.62mm_Socket" H 6050 5550 50  0001 C CNN
F 3 "http://www.ti.com/lit/gpn/sn74LS04" H 6050 5550 50  0001 C CNN
	5    6050 5550
	-1   0    0    -1  
$EndComp
$Comp
L 74xx:74LS04 U406
U 6 1
P 6050 6100
F 0 "U406" H 6050 6417 50  0000 C CNN
F 1 "74LS04" H 6050 6326 50  0000 C CNN
F 2 "Package_DIP:DIP-14_W7.62mm_Socket" H 6050 6100 50  0001 C CNN
F 3 "http://www.ti.com/lit/gpn/sn74LS04" H 6050 6100 50  0001 C CNN
	6    6050 6100
	-1   0    0    -1  
$EndComp
Wire Wire Line
	6450 6100 6350 6100
Wire Wire Line
	6450 5550 6350 5550
Wire Wire Line
	6450 5050 6350 5050
Wire Wire Line
	6450 4550 6350 4550
Wire Wire Line
	6550 5300 6450 5300
Connection ~ 6450 5300
Wire Wire Line
	6450 5300 6450 5500
Connection ~ 6450 5500
Wire Wire Line
	6450 5500 6450 5550
Wire Wire Line
	6450 5500 6550 5500
Connection ~ 6450 5050
Wire Wire Line
	6450 5050 6450 5300
Connection ~ 6450 5550
Wire Wire Line
	6450 5550 6450 5900
Text Label 2300 10150 2    50   ~ 0
RD~WR
Text HLabel 3450 10150 2    50   Output ~ 0
~RD~WR
Wire Wire Line
	2300 10150 2600 10150
Wire Wire Line
	3200 10150 3450 10150
Text HLabel 1900 3450 0    50   Input ~ 0
~INT_PIT1
Wire Wire Line
	2650 3350 3100 3350
Wire Wire Line
	3100 3350 3100 2250
Wire Wire Line
	1900 3250 2050 3250
Wire Wire Line
	2050 3450 1900 3450
Wire Wire Line
	6450 4550 6450 5050
NoConn ~ 5750 4550
NoConn ~ 5750 5050
NoConn ~ 5750 5550
NoConn ~ 5750 6100
NoConn ~ 7150 6000
NoConn ~ 7150 5400
NoConn ~ 10150 5500
NoConn ~ 10150 5600
NoConn ~ 10150 5800
NoConn ~ 10150 5900
NoConn ~ 10150 6000
NoConn ~ 11950 5800
NoConn ~ 11950 4000
Wire Wire Line
	11950 3800 12950 3800
$Comp
L Device:C C408
U 1 1
P 8800 10050
F 0 "C408" H 8915 10096 50  0000 L CNN
F 1 "100nF" H 8915 10005 50  0000 L CNN
F 2 "Capacitor_THT:C_Disc_D3.8mm_W2.6mm_P2.50mm" H 8838 9900 50  0001 C CNN
F 3 "~" H 8800 10050 50  0001 C CNN
	1    8800 10050
	1    0    0    -1  
$EndComp
$Comp
L Device:C C409
U 1 1
P 9300 10050
F 0 "C409" H 9415 10096 50  0000 L CNN
F 1 "100nF" H 9415 10005 50  0000 L CNN
F 2 "Capacitor_THT:C_Disc_D3.8mm_W2.6mm_P2.50mm" H 9338 9900 50  0001 C CNN
F 3 "~" H 9300 10050 50  0001 C CNN
	1    9300 10050
	1    0    0    -1  
$EndComp
Wire Wire Line
	8800 9900 8800 9800
Wire Wire Line
	8800 9800 8300 9800
Connection ~ 8300 9800
Wire Wire Line
	8300 10300 8800 10300
Wire Wire Line
	8800 10300 8800 10200
Connection ~ 8300 10300
Wire Wire Line
	8800 9800 9300 9800
Wire Wire Line
	9300 9800 9300 9900
Connection ~ 8800 9800
Wire Wire Line
	8800 10300 9300 10300
Wire Wire Line
	9300 10300 9300 10200
Wire Bus Line
	9000 3200 9000 3500
Wire Bus Line
	2050 1100 2050 1450
Wire Bus Line
	5300 1700 5300 2050
Wire Bus Line
	9150 4700 9150 5200
Wire Bus Line
	9350 4250 9350 4700
Wire Bus Line
	12850 2000 12850 4600
Connection ~ 8800 10300
$EndSCHEMATC
